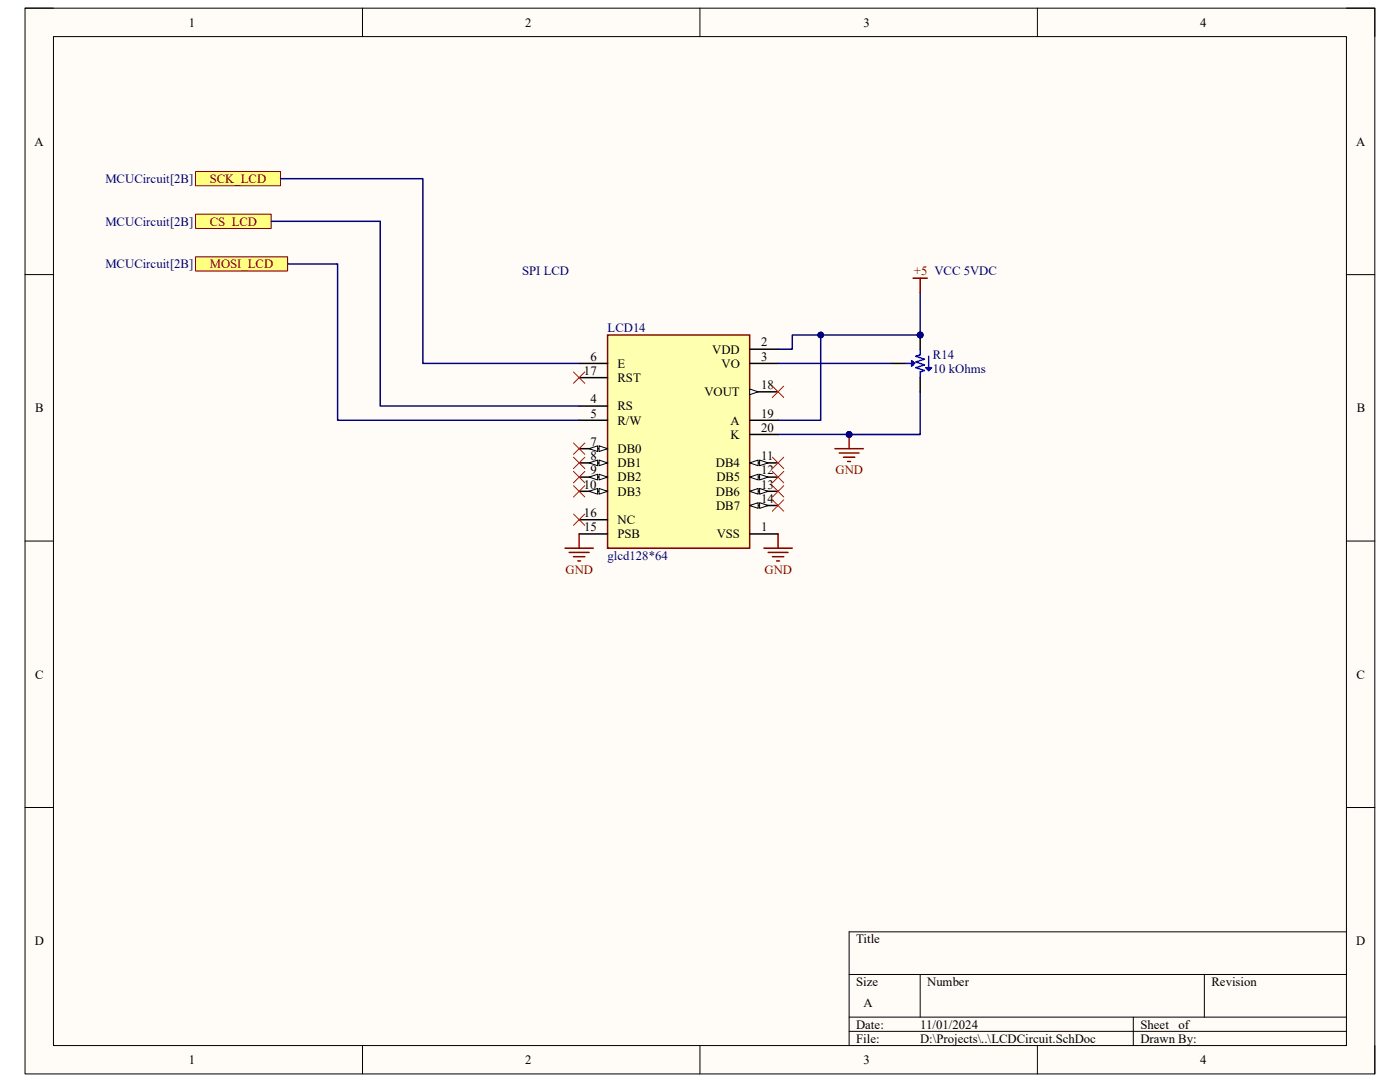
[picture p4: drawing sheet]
<svg xmlns="http://www.w3.org/2000/svg" width="279mm" height="216mm" viewBox="0 0 279 216" stroke-linecap="round" stroke-linejoin="round" font-family="sans-serif">
<path d="M5 1.6h269.4v212.7h-269.4z" fill-rule="evenodd" fill="#fffcf8"/>
<path d="M5 1.6h269.4v212.7h-269.4z" fill="none" stroke="#000" stroke-width=".2"/>
<path d="M10.7 7.3h258v201.3h-258z" fill-rule="evenodd" fill="#fffcf8"/>
<g fill="none" stroke="#000" stroke-width=".2">
<path d="M5 1.6h5.7M10.7 7.3h258v201.3h-258zM72.3 1.6v5.7M139.7 1.6v5.7M207 1.6v5.7M268.7 1.6h5.7v5.7M5 54.8h5.7M268.7 54.8h5.7M5 108h5.7M268.7 108h5.7M5 161.1h5.7M268.7 161.1h5.7"/>
<path d="M169.5 194.4h99.2M183.6 194.4v8.6M240.3 194.4v8.6M268.7 185.9h-99.2v22.7M72.3 208.6v5.7M139.7 208.6v5.7M169.5 203h99.2M169.5 205.8h99.2M207 208.6v5.7M226.2 203v5.6M274.4 208.6v5.7"/>
</g>
<path d="M121.3 66.8h28.3v42.6h-28.3z" fill-rule="evenodd" fill="#ffffb0"/>
<path d="M121.3 66.8h28.3v42.6h-28.3z" fill="none" stroke="#800000" stroke-width=".3"/>
<path d="M115.6 72.5h5.7M115.6 75.4h5.7M115.6 81h5.7M115.6 83.9h5.7M115.6 89.5h5.7" fill="none" stroke="#000" stroke-width=".3"/>
<path d="M119.6 89l1.7 .5-1.7 .6z" fill="#f8fcff"/>
<path d="M119.6 89l1.7 .5-1.7 .6z" fill="none" stroke="#000" stroke-width=".2"/>
<path d="M117.6 89.5l1.7-.5v1.1z" fill="#f8fcff"/>
<path d="M117.6 89.5l1.7-.5v1.1z" fill="none" stroke="#000" stroke-width=".2"/>
<path d="M115.6 92.4h5.7" fill="none" stroke="#000" stroke-width=".3"/>
<path d="M119.6 91.8l1.7 .6-1.7 .5z" fill="#f8fcff"/>
<path d="M119.6 91.8l1.7 .6-1.7 .5z" fill="none" stroke="#000" stroke-width=".2"/>
<path d="M117.6 92.4l1.7-.6v1.1z" fill="#f8fcff"/>
<path d="M117.6 92.4l1.7-.6v1.1z" fill="none" stroke="#000" stroke-width=".2"/>
<path d="M115.6 95.2h5.7" fill="none" stroke="#000" stroke-width=".3"/>
<path d="M119.6 94.6l1.7 .6-1.7 .6z" fill="#f8fcff"/>
<path d="M119.6 94.6l1.7 .6-1.7 .6z" fill="none" stroke="#000" stroke-width=".2"/>
<path d="M117.6 95.2l1.7-.6v1.2z" fill="#f8fcff"/>
<path d="M117.6 95.2l1.7-.6v1.2z" fill="none" stroke="#000" stroke-width=".2"/>
<path d="M115.6 98h5.7" fill="none" stroke="#000" stroke-width=".3"/>
<path d="M119.6 97.5l1.7 .5-1.7 .6z" fill="#f8fcff"/>
<path d="M119.6 97.5l1.7 .5-1.7 .6z" fill="none" stroke="#000" stroke-width=".2"/>
<path d="M117.6 98l1.7-.5v1.1z" fill="#f8fcff"/>
<path d="M117.6 98l1.7-.5v1.1z" fill="none" stroke="#000" stroke-width=".2"/>
<path d="M149.6 69.7h5.7M149.6 72.5h5.7M149.6 78.2h5.7" fill="none" stroke="#000" stroke-width=".3"/>
<path d="M149.6 77.6l1.7 .6-1.7 .6z" fill="#f8fcff"/>
<path d="M149.6 77.6l1.7 .6-1.7 .6z" fill="none" stroke="#000" stroke-width=".2"/>
<path d="M149.6 83.9h5.7M149.6 86.7h5.7M149.6 92.4h5.7" fill="none" stroke="#000" stroke-width=".3"/>
<path d="M149.6 92.4l1.7-.6v1.1z" fill="#f8fcff"/>
<path d="M149.6 92.4l1.7-.6v1.1z" fill="none" stroke="#000" stroke-width=".2"/>
<path d="M151.6 91.8l1.7 .6-1.7 .5z" fill="#f8fcff"/>
<path d="M151.6 91.8l1.7 .6-1.7 .5z" fill="none" stroke="#000" stroke-width=".2"/>
<path d="M149.6 95.2h5.7" fill="none" stroke="#000" stroke-width=".3"/>
<path d="M149.6 95.2l1.7-.6v1.2z" fill="#f8fcff"/>
<path d="M149.6 95.2l1.7-.6v1.2z" fill="none" stroke="#000" stroke-width=".2"/>
<path d="M151.6 94.6l1.7 .6-1.7 .6z" fill="#f8fcff"/>
<path d="M151.6 94.6l1.7 .6-1.7 .6z" fill="none" stroke="#000" stroke-width=".2"/>
<path d="M149.6 98h5.7" fill="none" stroke="#000" stroke-width=".3"/>
<path d="M149.6 98l1.7-.5v1.1z" fill="#f8fcff"/>
<path d="M149.6 98l1.7-.5v1.1z" fill="none" stroke="#000" stroke-width=".2"/>
<path d="M151.6 97.5l1.7 .5-1.7 .6z" fill="#f8fcff"/>
<path d="M151.6 97.5l1.7 .5-1.7 .6z" fill="none" stroke="#000" stroke-width=".2"/>
<path d="M149.6 100.9h5.7" fill="none" stroke="#000" stroke-width=".3"/>
<path d="M149.6 100.9l1.7-.6v1.1z" fill="#f8fcff"/>
<path d="M149.6 100.9l1.7-.6v1.1z" fill="none" stroke="#000" stroke-width=".2"/>
<path d="M151.6 100.3l1.7 .6-1.7 .5z" fill="#f8fcff"/>
<path d="M151.6 100.3l1.7 .6-1.7 .5z" fill="none" stroke="#000" stroke-width=".2"/>
<path d="M115.6 106.5h5.7M115.6 103.7h5.7M149.6 106.5h5.7" fill="none" stroke="#000" stroke-width=".3"/>
<g fill="none" stroke="#800000" stroke-width=".3">
<path d="M166.6 89.5h5.7M167.5 90.4h3.9M168.3 91.2h2.3M169.2 92.1h.5M169.5 86.7v2.8M112.7 109.4h5.7M113.6 110.2h4M114.4 111.1h2.3M115.3 111.9h.6M115.6 106.5v2.9M152.4 109.4h5.7M153.3 110.2h4"/>
<path d="M154.1 111.1h2.3M155 111.9h.6M155.3 106.5v2.9"/>
</g>
<circle cx="169.5" cy="86.7" r=".57" fill="#000080"/>
<circle cx="169.5" cy="86.7" r=".57" fill="none" stroke="#000080" stroke-width=".2"/>
<path d="M155.3 86.7h14.2" fill="none" stroke="#000080" stroke-width=".3"/>
<circle cx="169.5" cy="86.7" r=".57" fill="#000080"/>
<circle cx="169.5" cy="86.7" r=".57" fill="none" stroke="#000080" stroke-width=".2"/>
<circle cx="183.6" cy="66.8" r=".57" fill="#000080"/>
<circle cx="183.6" cy="66.8" r=".57" fill="none" stroke="#000080" stroke-width=".2"/>
<path d="M183.6 66.8v2.9" fill="none" stroke="#000" stroke-width=".3"/>
<circle cx="183.6" cy="66.8" r=".57" fill="#000080"/>
<circle cx="183.6" cy="66.8" r=".57" fill="none" stroke="#000080" stroke-width=".2"/>
<path d="M178 72.5h2.8M183.6 75.4v2.8" fill="none" stroke="#000" stroke-width=".3"/>
<path d="M180.8 72.5h1.7M181.9 72l.6 .5-.6 .6zM182.5 72.5l-.3-.3v.6h-.3M183.6 69.7v1.1l-.8 .3 1.7 .6-1.7 .5 1.7 .6-1.7 .6 1.7 .5-.9 .3v1.2M184.8 73.4h1.1l-.6 .5zM185.1 73.4v.2h.5M185.3 71.1v2.8" fill="none" stroke="#00f" stroke-width=".3"/>
<path d="M155.3 72.5h22.7M163.8 66.8v17.1h-8.5" fill="none" stroke="#000080" stroke-width=".3"/>
<circle cx="163.8" cy="66.8" r=".57" fill="#000080"/>
<circle cx="163.8" cy="66.8" r=".57" fill="none" stroke="#000080" stroke-width=".2"/>
<path d="M183.6 58.3v8.5" fill="none" stroke="#000080" stroke-width=".3"/>
<circle cx="183.6" cy="66.8" r=".57" fill="#000080"/>
<circle cx="183.6" cy="66.8" r=".57" fill="none" stroke="#000080" stroke-width=".2"/>
<g fill="none" stroke="#f00" stroke-width=".2">
<path d="M114.4 74.2l2.3 2.3M116.7 74.2l-2.3 2.3M154.1 77.1l2.3 2.2M156.4 77.1l-2.3 2.2M114.4 88.4l2.3 2.3M114.4 91.2l2.3 2.3M114.4 94.1l2.3 2.2M114.4 96.9l2.3 2.3M116.7 88.4l-2.3 2.3M116.7 91.2l-2.3 2.3M116.7 94.1l-2.3 2.2M116.7 96.9l-2.3 2.3"/>
<path d="M154.1 99.7l2.3 2.3M154.1 96.9l2.3 2.3M154.1 94.1l2.3 2.2M154.1 91.2l2.3 2.3M156.4 99.7l-2.3 2.3M156.4 96.9l-2.3 2.3M156.4 94.1l-2.3 2.2M156.4 91.2l-2.3 2.3M114.4 102.6l2.3 2.2M116.7 102.6l-2.3 2.2"/>
</g>
<path d="M182.2 55.5h2.9M183.6 55.5v2.8" fill="none" stroke="#800000" stroke-width=".3"/>
<path d="M39 51.2h18.4v2.9h-18.4z" fill-rule="evenodd" fill="#ffff80"/>
<path d="M39 51.2h18.4v2.9h-18.4z" fill="none" stroke="#800000" stroke-width=".2"/>
<path d="M39 42.7h15.1v2.9h-15.1z" fill-rule="evenodd" fill="#ffff80"/>
<path d="M39 42.7h15.1v2.9h-15.1z" fill="none" stroke="#800000" stroke-width=".2"/>
<path d="M39 34.2h17v2.9h-17z" fill-rule="evenodd" fill="#ffff80"/>
<path d="M39 34.2h17v2.9h-17z" fill="none" stroke="#800000" stroke-width=".2"/>
<path d="M56 35.7h28.4v36.8h31.2M54.1 44.2h21.8v36.8h39.7M57.4 52.7h10v31.2h48.2M183.6 66.8h-25.5v2.9h-2.8" fill="none" stroke="#000080" stroke-width=".3"/>
<circle cx="163.8" cy="66.8" r=".57" fill="#000080"/>
<circle cx="163.8" cy="66.8" r=".57" fill="none" stroke="#000080" stroke-width=".2"/>
<circle cx="183.6" cy="66.8" r=".57" fill="#000080"/>
<circle cx="183.6" cy="66.8" r=".57" fill="none" stroke="#000080" stroke-width=".2"/>
<path d="M183.6 78.2v8.5h-14.1" fill="none" stroke="#000080" stroke-width=".3"/>
<circle cx="169.5" cy="86.7" r=".57" fill="#000080"/>
<circle cx="169.5" cy="86.7" r=".57" fill="none" stroke="#000080" stroke-width=".2"/>
<g font-size="2.5">
<text x="37.7" y="5.3">1</text>
<text x="104.8" y="5.3">2</text>
<text x="172.3" y="5.3">3</text>
<text x="239.5" y="5.3">4</text>
<text x="6.9" y="29.1">A</text>
<text x="270.6" y="29.1">A</text>
<text x="117.8" y="72">6</text>
<text x="142.2" y="70.6">VDD</text>
<text x="151.9" y="69.1">2</text>
<text x="151.9" y="72">3</text>
<text x="116.5" y="74.8">17</text>
<text x="123.2" y="73.4">E</text>
<text x="123.2" y="76.2">RST</text>
<text x="144" y="73.4">VO</text>
<text x="151.9" y="77.6">18</text>
<text x="7" y="82.3">B</text>
<text x="117.8" y="80.5">4</text>
<text x="117.9" y="83.3">5</text>
<text x="123.2" y="81.9">RS</text>
<text x="140.6" y="79">VOUT</text>
<text x="151.9" y="83.3">19</text>
<text x="270.8" y="82.3">B</text>
<text x="117.8" y="89">7</text>
<text x="123.2" y="84.7">R/W</text>
<text x="145.8" y="87.5">K</text>
<text x="145.8" y="84.7">A</text>
<text x="151.9" y="86.1">20</text>
<text x="117.8" y="94.7">9</text>
<text x="117.9" y="91.8">8</text>
<text x="123.2" y="90.4">DB0</text>
<text x="123.2" y="93.2">DB1</text>
<text x="142.9" y="93.2">DB4</text>
<text x="151.9" y="91.8">11</text>
<text x="151.9" y="94.7">12</text>
<text x="116.5" y="97.5">10</text>
<text x="123.2" y="96.1">DB2</text>
<text x="123.2" y="98.9">DB3</text>
<text x="142.9" y="98.9">DB6</text>
<text x="142.9" y="101.7">DB7</text>
<text x="143" y="96.1">DB5</text>
<text x="151.9" y="97.5">13</text>
<text x="151.9" y="100.3">14</text>
<text x="116.5" y="103.2">16</text>
<text x="116.6" y="106">15</text>
<text x="123.2" y="104.6">NC</text>
<text x="123.2" y="107.4">PSB</text>
<text x="143" y="107.4">VSS</text>
<text x="151.9" y="106">1</text>
<text x="7" y="135.4">C</text>
<text x="270.7" y="135.4">C</text>
<text x="6.9" y="188.6">D</text>
<text x="170.9" y="188.2">Title</text>
<text x="270.7" y="188.6">D</text>
<text x="170.9" y="196.7">Size</text>
<text x="185" y="196.7">Number</text>
<text x="241.8" y="196.7">Revision</text>
<text x="172.3" y="201">A</text>
<text x="170.9" y="205.2">Date:</text>
<text x="170.9" y="208.1">File:</text>
<text x="183.6" y="205.2">11/01/2024</text>
<text x="183.7" y="208.1">D:\Projects\..\LCDCircuit.SchDoc</text>
<text x="227.6" y="205.2">Sheet</text>
<text x="227.6" y="208.1">Drawn By:</text>
<text x="235.2" y="205.2">of</text>
<text x="37.7" y="212.3">1</text>
<text x="104.8" y="212.3">2</text>
<text x="172.3" y="212.3">3</text>
<text x="239.5" y="212.3">4</text>
</g>
<g font-size="2.5" fill="#000080">
<text x="21" y="36.5">MCUCircuit[2B]</text>
<text x="21" y="45">MCUCircuit[2B]</text>
<text x="21" y="53.6">MCUCircuit[2B]</text>
<text x="104.2" y="54.9">SPI LCD</text>
<text x="121.2" y="66.3">LCD14</text>
<text x="186.2" y="71.7">R14</text>
<text x="186.2" y="74.5">10 kOhms</text>
<text x="121.2" y="111.7">glcd128*64</text>
</g>
<g font-size="2.5" fill="#800000">
<text x="41.9" y="36.5">SCK_LCD</text>
<text x="41.9" y="45">CS_LCD</text>
<text x="41.9" y="53.6">MOSI_LCD</text>
<text x="182.4" y="54.9">+5 VCC 5VDC</text>
<text x="166.8" y="94.7">GND</text>
<text x="112.9" y="114.5">GND</text>
<text x="152.6" y="114.5">GND</text>
</g>
</svg>
